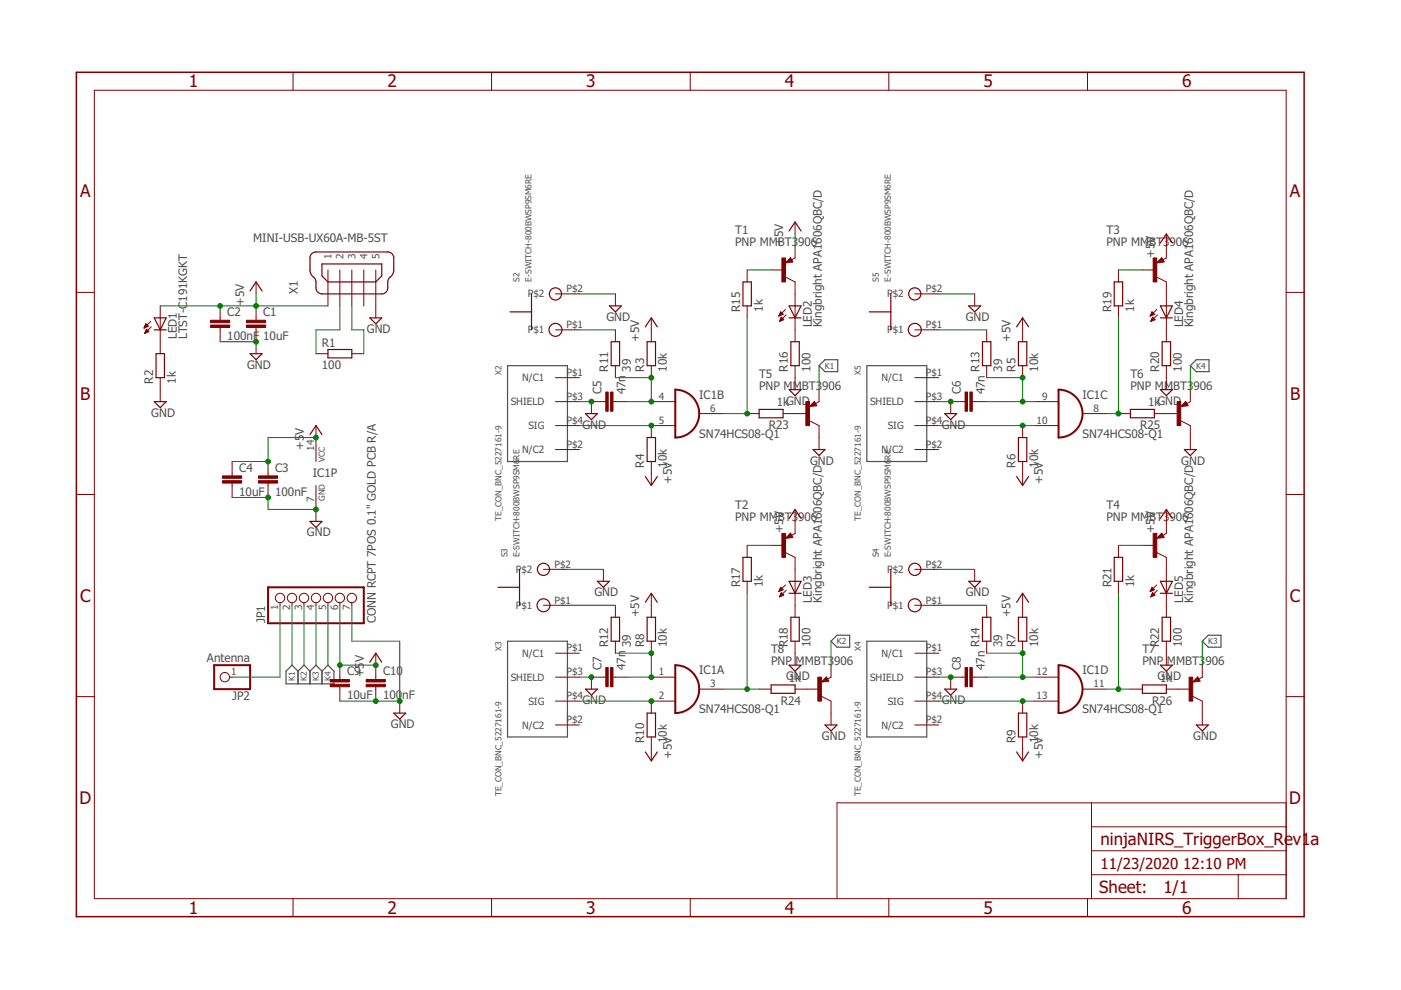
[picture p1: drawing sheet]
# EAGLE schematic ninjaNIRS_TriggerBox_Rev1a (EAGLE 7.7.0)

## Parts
C1  10uF  C-EUC1210  [C1210]
C2  100nF  C-EUC0805  [C0805]
C3  100nF  C-EUC0805  [C0805]
C4  10uF  C-EUC1210  [C1210]
C5  47n  C-EUC0805  [C0805]
C6  47n  C-EUC0805  [C0805]
C7  47n  C-EUC0805  [C0805]
C8  47n  C-EUC0805  [C0805]
C9  10uF  C-EUC1210  [C1210]
C10  100nF  C-EUC0805  [C0805]
IC1  SN74HCS08-Q1  74HC08D  [SO14]
JP1  CONN RCPT 7POS 0.1" GOLD PCB R/A  PINHD-1X7/90  [1X07/90]
JP2  Antenna  PINHD-1X1  [1X01]
LED1  LTST-C191KGKT  LEDCHIPLED_0603  [CHIPLED_0603]
LED2  Kingbright APA1606QBC/D  LEDCHIP-LED0603  [CHIP-LED0603]
LED3  Kingbright APA1606QBC/D  LEDCHIP-LED0603  [CHIP-LED0603]
LED4  Kingbright APA1606QBC/D  LEDCHIP-LED0603  [CHIP-LED0603]
LED5  Kingbright APA1606QBC/D  LEDCHIP-LED0603  [CHIP-LED0603]
R1  100  R-EU_R1206  [R1206]
R2  1k  R-EU_R1206  [R1206]
R3  10k  R-EU_R1206  [R1206]
R4  10k  R-EU_R1206  [R1206]
R5  10k  R-EU_R1206  [R1206]
R6  10k  R-EU_R1206  [R1206]
R7  10k  R-EU_R1206  [R1206]
R8  10k  R-EU_R1206  [R1206]
R9  10k  R-EU_R1206  [R1206]
R10  10k  R-EU_R1206  [R1206]
R11  39  R-EU_R1206  [R1206]
R12  39  R-EU_R1206  [R1206]
R13  39  R-EU_R1206  [R1206]
R14  39  R-EU_R1206  [R1206]
R15  1k  R-EU_R1206  [R1206]
R16  100  R-EU_R1206  [R1206]
R17  1k  R-EU_R1206  [R1206]
R18  100  R-EU_R1206  [R1206]
R19  1k  R-EU_R1206  [R1206]
R20  100  R-EU_R1206  [R1206]
R21  1k  R-EU_R1206  [R1206]
R22  100  R-EU_R1206  [R1206]
R23  1k  R-EU_R1206  [R1206]
R24  1k  R-EU_R1206  [R1206]
R25  1k  R-EU_R1206  [R1206]
R26  1k  R-EU_R1206  [R1206]
S2  E-SWITCH-800BWSP9SM6RE  [E-SWITCH_800BW]
S3  E-SWITCH-800BWSP9SM6RE  [E-SWITCH_800BW]
S4  E-SWITCH-800BWSP9SM6RE  [E-SWITCH_800BW]
S5  E-SWITCH-800BWSP9SM6RE  [E-SWITCH_800BW]
T1  PNP MMBT3906  BC807-16-PNP-SOT23-BEC  [SOT23-BEC]
T2  PNP MMBT3906  BC807-16-PNP-SOT23-BEC  [SOT23-BEC]
T3  PNP MMBT3906  BC807-16-PNP-SOT23-BEC  [SOT23-BEC]
T4  PNP MMBT3906  BC807-16-PNP-SOT23-BEC  [SOT23-BEC]
T5  PNP MMBT3906  BC807-16-PNP-SOT23-BEC  [SOT23-BEC]
T6  PNP MMBT3906  BC807-16-PNP-SOT23-BEC  [SOT23-BEC]
T7  PNP MMBT3906  BC807-16-PNP-SOT23-BEC  [SOT23-BEC]
T8  PNP MMBT3906  BC807-16-PNP-SOT23-BEC  [SOT23-BEC]
X1  MINI-USB-UX60A-MB-5ST  [UX60A-MB-5ST]
X2  TE_CON_BNC_5227161-9  [TE_CON_BNC_5227161-9]
X3  TE_CON_BNC_5227161-9  [TE_CON_BNC_5227161-9]
X4  TE_CON_BNC_5227161-9  [TE_CON_BNC_5227161-9]
X5  TE_CON_BNC_5227161-9  [TE_CON_BNC_5227161-9]

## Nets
+5V: C1.1 C2.1 C3.1 C4.1 C9.1 C10.1 IC1.14(P:VCC) JP1.6 LED1.A R3.2 R4.1 R5.2 R6.1 R7.2 R8.2 R9.1 R10.1 T1.E T2.E T3.E T4.E X1.1
GND: C1.2 C2.2 C3.2 C4.2 C5.1 C6.1 C7.1 C8.1 C9.2 C10.2 IC1.7(P:GND) JP1.7 R2.1 R16.1 R18.1 R20.1 R22.1 S2.P$2 S3.P$2 S4.P$2 S5.P$2 T5.C T6.C T7.C T8.C X1.5 X2.P$3(SHIELD) X3.P$3(SHIELD) X4.P$3(SHIELD) X5.P$3(SHIELD)
K1: JP1.2 T5.E
K1S: IC1.6(B:O) R15.1 R23.2
K2: JP1.3 T8.E
K2S: IC1.3(A:O) R17.1 R24.2
K3: JP1.4 T7.E
K3S: IC1.11(D:O) R21.1 R26.2
K4: JP1.5 T6.E
K4S: IC1.8(C:O) R19.1 R25.2
N$1: R1.1 X1.2
N$2: R1.2 X1.3
N$3: IC1.5(B:I1) R4.2 X2.P$4(SIG)
N$4: C5.2 IC1.4(B:I0) R3.1 R11.1
N$5: IC1.10(C:I1) R6.2 X5.P$4(SIG)
N$6: IC1.2(A:I1) R10.2 X3.P$4(SIG)
N$7: IC1.13(D:I1) R9.2 X4.P$4(SIG)
N$8: C6.2 IC1.9(C:I0) R5.1 R13.1
N$9: C7.2 IC1.1(A:I0) R8.1 R12.1
N$10: R12.2 S3.P$1
N$11: R14.2 S4.P$1
N$12: R13.2 S5.P$1
N$13: LED1.C R2.2
N$14: R11.2 S2.P$1
N$15: C8.2 IC1.12(D:I0) R7.1 R14.1
N$16: R15.2 T1.B
N$17: LED2.A T1.C
N$18: LED2.C R16.2
N$19: R17.2 T2.B
N$20: LED3.A T2.C
N$21: LED3.C R18.2
N$22: R19.2 T3.B
N$23: LED4.A T3.C
N$24: LED4.C R20.2
N$25: R21.2 T4.B
N$26: LED5.A T4.C
N$27: LED5.C R22.2
N$28: R23.1 T5.B
N$29: R25.1 T6.B
N$30: R26.1 T7.B
N$31: JP1.1 JP2.1
N$32: R24.1 T8.B
Unconnected: X1.4 X2.P$1(N/C1) X2.P$2(N/C2) X3.P$1(N/C1) X3.P$2(N/C2) X4.P$1(N/C1) X4.P$2(N/C2) X5.P$1(N/C1) X5.P$2(N/C2)
